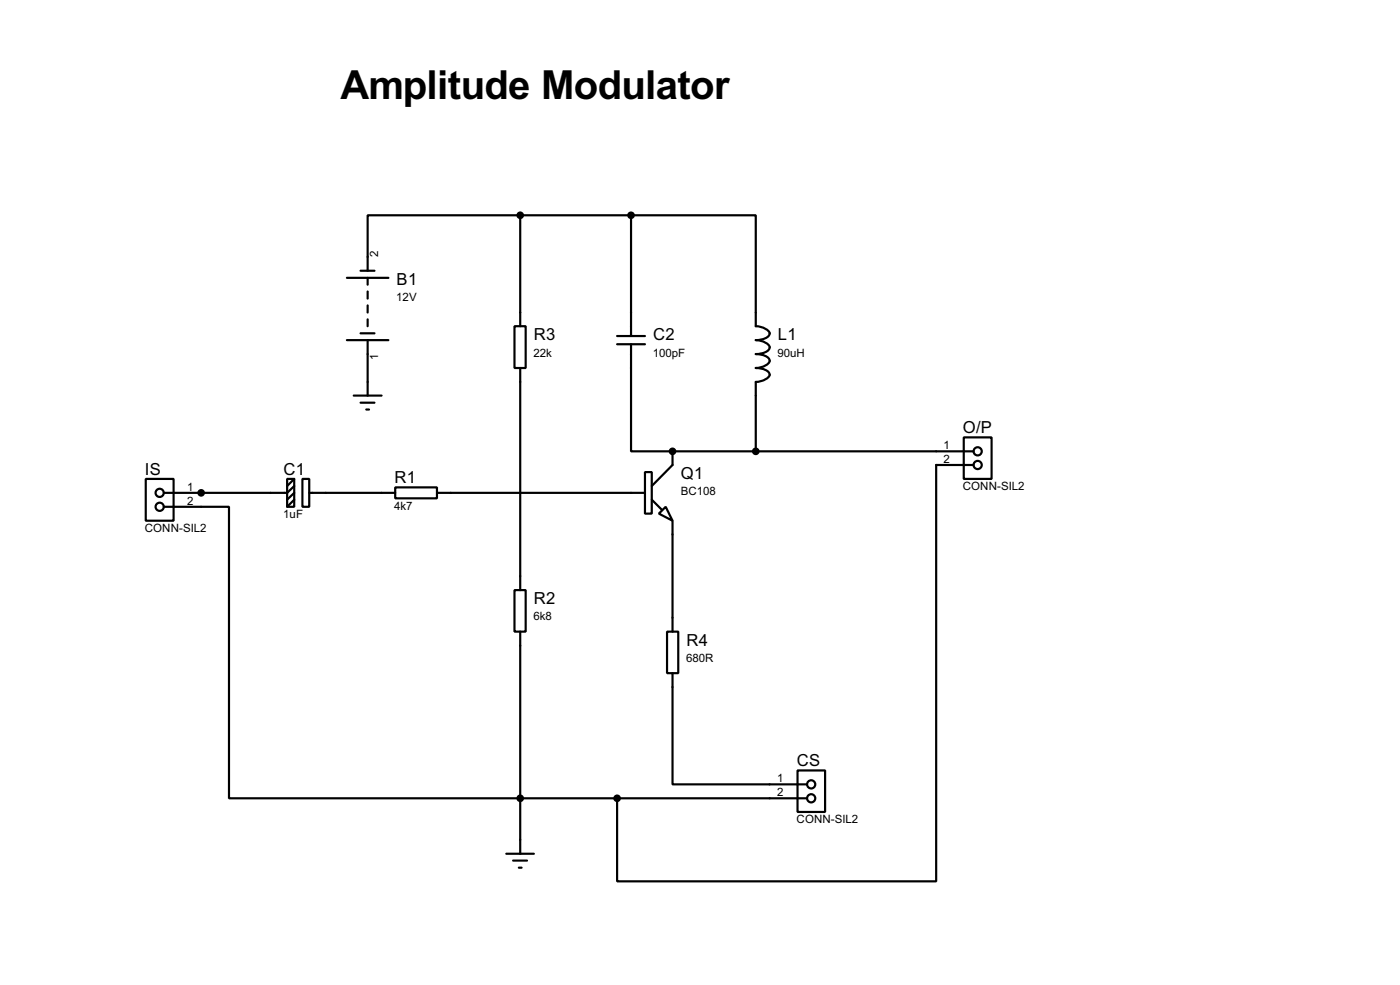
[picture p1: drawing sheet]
<svg xmlns="http://www.w3.org/2000/svg" width="256mm" height="180mm" viewBox="0 0 256 180" stroke-linecap="round" stroke-linejoin="round" font-family="sans-serif">
<g fill="none" stroke="#000" stroke-width=".4">
<path d="M95.3 39.4h-27.9v10.2M95.3 39.4v20.3M95.3 39.4h20.3M115.6 39.4h22.9v20.3a2.7 2.7 0 0 1 2.5 1.3 1.47 1.47 0 0 1-1.3 1.1l-1.2 .2a2.61 2.61 0 0 1 2.5 1.3 1.47 1.47 0 0 1-1.3 1l-1.2 .2a3.2 3.2 0 0 1 2.4 .9 .9 .9 0 0 1-.7 1.2l-1.1 .4-.6 .1a3.2 3.2 0 0 1 2.4 .8 .89 .89 0 0 1-.7 1.2l-1.1 .4-.6 .1v12.7M115.6 39.4v22.1M63.6 50.9h7.6M66.1 49.6h2.5M67.4 50.9v1.2M67.4 53.4v1.3M67.4 55.9v1.3M67.4 58.5v1.2M94.3 59.7h2v7.7h-2z"/>
<path d="M63.6 62.3h7.6M64.8 72.4h5.1M66.1 61h2.5M66.1 73.7h2.5M67.1 75h.5M67.4 62.3v10.1M95.3 67.4v40.6M113.1 61.5h5.1M113.1 63h5.1M115.6 63v19.6h7.6M26.7 87.7h5.1v7.6h-5.1zM30 92.8h12v53.3h105.9"/>
<path d="M52.6 87.7h1.3v5.1h-1.3zM53.9 89l-1.3 1.2h-22.6M53.9 91.5l-1.3 1.3M53.9 90.2l-1.3 1.3M53.9 87.7l-1.3 1.3M55.4 87.7h1.3v5.1h-1.3zM56.7 90.2h15.7M72.4 89.2h7.7v2h-7.7zM80.1 90.2h38.1M118.2 86.4h1.2v7.6h-1.2zM119.4 91.5l1.8 1.8M120.7 94l1.3-1.2 1.2 2.5z"/>
<path d="M123.2 82.6v2.5l-3.8 3.9M123.2 95.3v20.3M123.2 82.6h55.2M176.6 80.1h5.1v7.6h-5.1zM178.4 85.1h-6.9v76.2h-58.4v-15.2M94.3 108h2v7.6h-2zM95.3 115.6v40.7M122.2 115.6h2.1v7.6h-2.1zM123.2 123.2v20.4h24.7M92.8 156.3h5M94 157.5h2.6M95.1 158.8h.5"/>
<path d="M146.1 141h5.1v7.6h-5.1z"/>
<circle cx="29.2" cy="92.8" r=".75"/>
<circle cx="29.2" cy="90.2" r=".75"/>
<circle cx="179.1" cy="85.1" r=".75"/>
<circle cx="179.1" cy="82.6" r=".75"/>
<circle cx="148.6" cy="143.6" r=".75"/>
<circle cx="148.6" cy="146.1" r=".75"/>
</g>
<g fill="#000">
<circle cx="36.9" cy="90.2" r=".2"/>
<circle cx="123.2" cy="82.6" r=".2"/>
</g>
<g fill="#000" stroke="#000" stroke-width=".4">
<circle cx="95.3" cy="39.4" r=".5"/>
<circle cx="115.6" cy="39.4" r=".5"/>
<circle cx="36.8" cy="90.2" r=".5"/>
<circle cx="123.2" cy="82.6" r=".5"/>
<circle cx="138.4" cy="82.6" r=".5"/>
<circle cx="95.3" cy="146.1" r=".5"/>
<circle cx="113" cy="146.1" r=".5"/>
</g>
<text font-size="8.2" x="62.4" y="18">Amplitude Modulator</text>
<g font-size="3.4">
<text x="72.7" y="52.1">B1</text>
<text x="97.8" y="62.3">R3</text>
<text x="119.7" y="62.3">C2</text>
<text x="142.5" y="62.3">L1</text>
<text x="176.4" y="79.3">O/P</text>
<text x="26.6" y="86.9">IS</text>
<text x="52" y="86.9">C1</text>
<text x="72.3" y="88.4">R1</text>
<text x="124.8" y="87.7">Q1</text>
<text x="97.8" y="110.6">R2</text>
<text x="125.8" y="118.2">R4</text>
<text x="146" y="140.2">CS</text>
</g>
<g font-size="2.4">
<text x="69.3" y="47" transform="rotate(-90 69.3 47)">2</text>
<text x="72.6" y="55">12V</text>
<text x="69.2" y="66" transform="rotate(-90 69.2 66)">1</text>
<text x="97.8" y="65.3">22k</text>
<text x="119.6" y="65.3">100pF</text>
<text x="142.5" y="65.3">90uH</text>
<text x="172.9" y="82.2">1</text>
<text x="34.3" y="89.8">1</text>
<text x="172.9" y="84.7">2</text>
<text x="176.4" y="89.8">CONN-SIL2</text>
<text x="34.3" y="92.4">2</text>
<text x="51.9" y="94.9">1uF</text>
<text x="72.2" y="93.3">4k7</text>
<text x="124.7" y="90.7">BC108</text>
<text x="26.5" y="97.4">CONN-SIL2</text>
<text x="97.8" y="113.5">6k8</text>
<text x="125.7" y="121.1">680R</text>
<text x="142.4" y="143.2">1</text>
<text x="142.4" y="145.7">2</text>
<text x="145.9" y="150.7">CONN-SIL2</text>
</g>
</svg>
